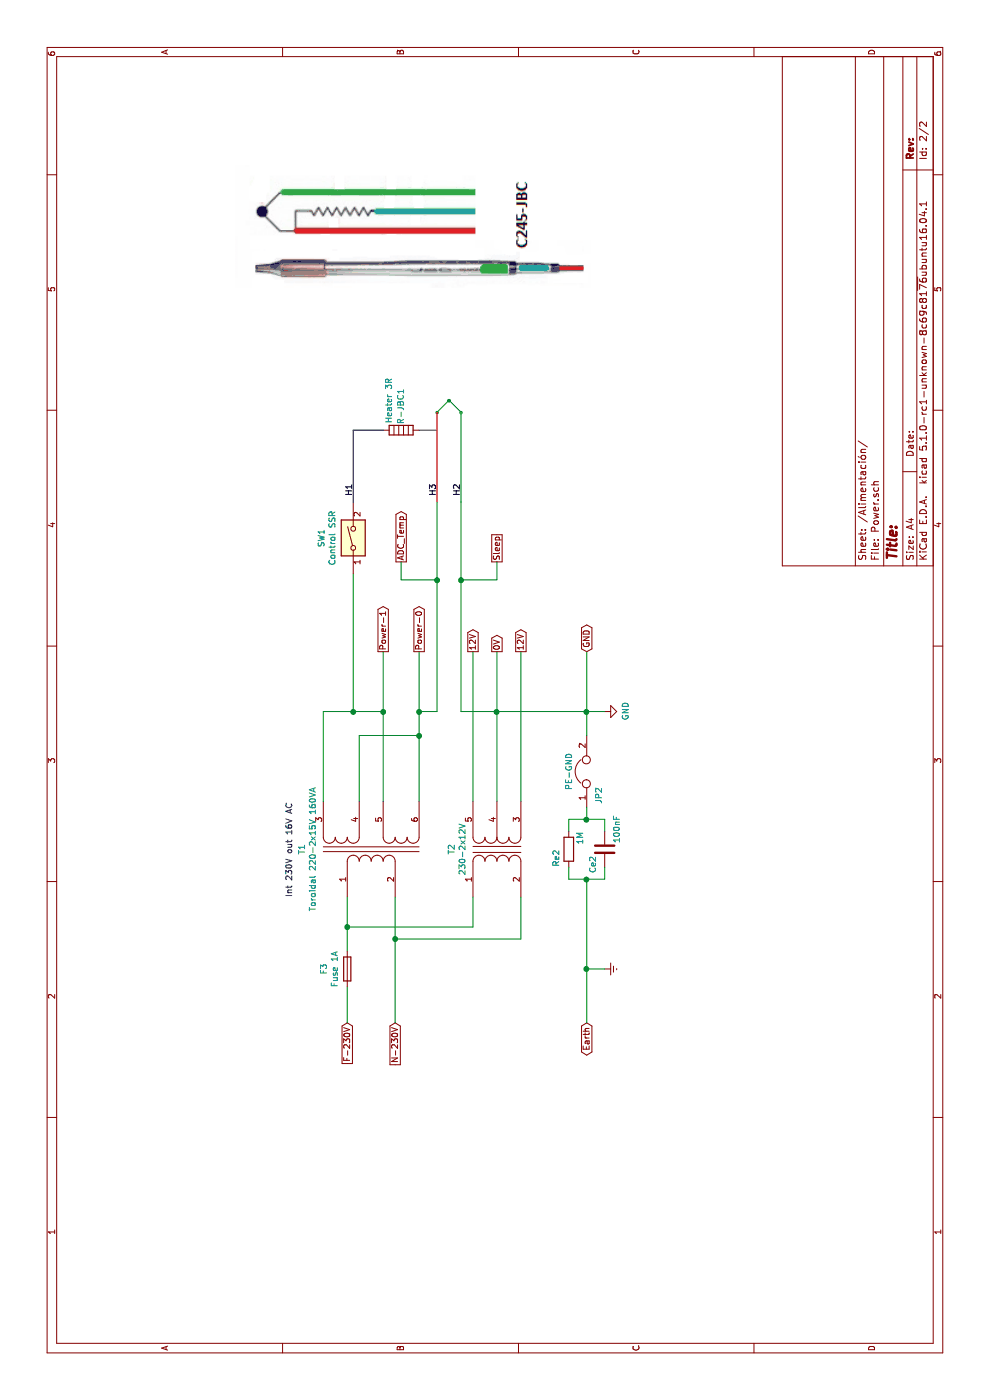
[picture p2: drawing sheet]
EESchema Schematic File Version 4
LIBS:jbc_245-cache
EELAYER 29 0
EELAYER END
$Descr A4 11693 8268
encoding utf-8
Sheet 2 2
Title ""
Date ""
Rev ""
Comp ""
Comment1 ""
Comment2 ""
Comment3 ""
Comment4 ""
$EndDescr
$Comp
L Device:Transformer_1P_SS T2
U 1 1
P 4600 4150
F 0 "T2" H 4600 4531 50  0000 C CNN
F 1 "230-2x12V" H 4600 4440 50  0000 C CNN
F 2 "" H 4600 4150 50  0001 C CNN
F 3 "~" H 4600 4150 50  0001 C CNN
	1    4600 4150
	1    0    0    -1  
$EndComp
$Comp
L Device:Transformer_1P_2S T1
U 1 1
P 4600 3100
F 0 "T1" H 4600 3681 50  0000 C CNN
F 1 "Toroidal 220-2x15V 160VA" H 4600 3590 50  0000 C CNN
F 2 "" H 4600 3100 50  0001 C CNN
F 3 "~" H 4600 3100 50  0001 C CNN
	1    4600 3100
	1    0    0    -1  
$EndComp
Wire Wire Line
	5000 2700 5750 2700
Wire Wire Line
	5750 2700 5750 2950
Wire Wire Line
	5000 3200 5750 3200
Connection ~ 5750 3200
Wire Wire Line
	5000 3000 5550 3000
Wire Wire Line
	5550 3000 5550 3500
Wire Wire Line
	5550 3500 5000 3500
Connection ~ 5550 3500
$Comp
L Device:Fuse F3
U 1 1
P 3600 2900
F 0 "F3" V 3403 2900 50  0000 C CNN
F 1 "Fuse 1A" V 3494 2900 50  0000 C CNN
F 2 "" V 3530 2900 50  0001 C CNN
F 3 "~" H 3600 2900 50  0001 C CNN
	1    3600 2900
	0    1    1    0   
$EndComp
Wire Wire Line
	3750 2900 3950 2900
Wire Wire Line
	4200 3950 3950 3950
Wire Wire Line
	3950 3950 3950 2900
Connection ~ 3950 2900
Wire Wire Line
	3950 2900 4200 2900
Wire Wire Line
	4200 3300 3850 3300
Wire Wire Line
	4200 4350 3850 4350
Wire Wire Line
	3850 4350 3850 3300
Connection ~ 3850 3300
Text GLabel 3150 2900 0    50   Input ~ 0
F-230V
Text GLabel 3150 3300 0    50   Input ~ 0
N-230V
Wire Wire Line
	3450 2900 3150 2900
Wire Wire Line
	3150 3300 3850 3300
Text Notes 4200 2450 0    50   ~ 0
Int 230V out 16V AC
Text GLabel 6250 3500 2    50   Output ~ 0
Power-0
Text GLabel 6250 3200 2    50   Output ~ 0
Power-1
Text GLabel 6250 3950 2    50   Output ~ 0
12V
Wire Wire Line
	6250 3950 5000 3950
Text GLabel 6250 4350 2    50   Output ~ 0
12V
Wire Wire Line
	6250 4350 5000 4350
Text GLabel 6250 4150 2    50   Output ~ 0
0V
$Comp
L Device:R Re?
U 1 1
P 4600 4750
AR Path="/5C2C2AC1" Ref="Re?"  Part="1" 
AR Path="/5C1AA043/5C2C2AC1" Ref="Re2"  Part="1" 
F 0 "Re2" V 4700 4750 50  0000 L CNN
F 1 "1M" V 4500 4600 50  0000 L CNN
F 2 "" V 4530 4750 50  0001 C CNN
F 3 "~" H 4600 4750 50  0001 C CNN
	1    4600 4750
	0    -1   -1   0   
$EndComp
$Comp
L Device:Jumper JP?
U 1 1
P 5250 4900
AR Path="/5C2C2AC7" Ref="JP?"  Part="1" 
AR Path="/5C1AA043/5C2C2AC7" Ref="JP2"  Part="1" 
F 0 "JP2" H 5050 4800 50  0000 C CNN
F 1 "PE-GND" H 5250 5050 50  0000 C CNN
F 2 "" H 5250 4900 50  0001 C CNN
F 3 "~" H 5250 4900 50  0001 C CNN
	1    5250 4900
	1    0    0    -1  
$EndComp
$Comp
L Device:C Ce?
U 1 1
P 4600 5050
AR Path="/5C2C2ACD" Ref="Ce?"  Part="1" 
AR Path="/5C1AA043/5C2C2ACD" Ref="Ce2"  Part="1" 
F 0 "Ce2" V 4500 4850 50  0000 L CNN
F 1 "100nF" V 4700 5100 50  0000 L CNN
F 2 "" H 4638 4900 50  0001 C CNN
F 3 "~" H 4600 5050 50  0001 C CNN
	1    4600 5050
	0    1    1    0   
$EndComp
Wire Wire Line
	4450 4750 4350 4750
Wire Wire Line
	4350 5050 4450 5050
Wire Wire Line
	4350 4900 3600 4900
Connection ~ 4350 4900
Wire Wire Line
	4350 4900 4350 5050
Wire Wire Line
	4850 5050 4750 5050
Wire Wire Line
	4950 4900 4850 4900
Connection ~ 4850 4900
Wire Wire Line
	4850 4900 4850 5050
$Comp
L power:GND #PWR?
U 1 1
P 5750 5050
AR Path="/5C2C2ADC" Ref="#PWR?"  Part="1" 
AR Path="/5C1AA043/5C2C2ADC" Ref="#PWR0109"  Part="1" 
F 0 "#PWR0109" H 5750 4800 50  0001 C CNN
F 1 "GND" H 5755 4877 50  0000 C CNN
F 2 "" H 5750 5050 50  0001 C CNN
F 3 "" H 5750 5050 50  0001 C CNN
	1    5750 5050
	1    0    0    -1  
$EndComp
Text GLabel 3150 4900 0    50   BiDi ~ 0
Earth
Wire Wire Line
	5550 4900 5750 4900
Wire Wire Line
	5750 4900 5750 5050
Wire Wire Line
	4750 4750 4850 4750
Wire Wire Line
	4850 4750 4850 4900
Wire Wire Line
	4350 4750 4350 4900
Text GLabel 6250 4900 2    50   BiDi ~ 0
GND
Wire Wire Line
	5750 4900 6250 4900
Connection ~ 5750 4900
$Comp
L power:Earth #PWR0108
U 1 1
P 3600 5050
F 0 "#PWR0108" H 3600 4800 50  0001 C CNN
F 1 "Earth" H 3600 4900 50  0001 C CNN
F 2 "" H 3600 5050 50  0001 C CNN
F 3 "~" H 3600 5050 50  0001 C CNN
	1    3600 5050
	1    0    0    -1  
$EndComp
Wire Wire Line
	3600 5050 3600 4900
Connection ~ 3600 4900
Wire Wire Line
	3600 4900 3150 4900
Wire Wire Line
	5000 4150 5750 4150
Entry Wire Line
	8250 3650 8350 3750
$Comp
L Device:Heater R-JBC1
U 1 1
P 8100 3350
F 0 "R-JBC1" H 7900 3350 50  0000 C CNN
F 1 "Heater 3R" H 7850 3250 50  0000 C CNN
F 2 "" V 8030 3350 50  0001 C CNN
F 3 "~" H 8100 3350 50  0001 C CNN
	1    8100 3350
	-1   0    0    1   
$EndComp
Wire Wire Line
	5750 3200 6250 3200
Wire Wire Line
	5750 3850 5750 4150
Connection ~ 5750 4150
Wire Wire Line
	5750 4150 6250 4150
Wire Wire Line
	5750 3650 6850 3650
$Comp
L Switch:SW_DIP_x01 SW1
U 1 1
P 7200 2950
F 0 "SW1" H 7200 3217 50  0000 C CNN
F 1 "Control SSR" H 7200 3126 50  0000 C CNN
F 2 "" H 7200 2950 50  0001 C CNN
F 3 "" H 7200 2950 50  0001 C CNN
	1    7200 2950
	1    0    0    -1  
$EndComp
Text GLabel 7000 3350 2    50   Output ~ 0
ADC_Temp
Wire Wire Line
	7000 3350 6850 3350
Wire Wire Line
	6850 3350 6850 3650
Wire Notes Line style solid
	8100 3500 8100 3650
Wire Wire Line
	5550 3500 5750 3500
Wire Wire Line
	5750 3650 5750 3500
Connection ~ 5750 3500
Wire Wire Line
	5750 3500 6250 3500
Connection ~ 5750 2950
Wire Wire Line
	5750 2950 5750 3200
Wire Wire Line
	5750 4900 5750 4150
Text GLabel 7000 4150 2    50   UnSpc ~ 0
Sleep
Wire Wire Line
	6850 4150 6850 3850
Wire Wire Line
	6850 3850 5750 3850
Wire Wire Line
	7000 4150 6850 4150
Entry Wire Line
	8250 3850 8350 3750
Wire Notes Line width 10 style solid rgb(0, 255, 0)
	8250 3850 7500 3850
Wire Notes Line width 10 style solid rgb(255, 0, 0)
	8250 3650 7500 3650
Wire Notes Line width 10 style solid
	8100 2950 8100 3200
Wire Notes Line width 10 style solid
	8100 2950 7500 2950
Wire Wire Line
	6850 3650 7500 3650
Connection ~ 6850 3650
Wire Wire Line
	6850 3850 7500 3850
Connection ~ 6850 3850
Wire Wire Line
	5750 2950 6900 2950
Text Label 7550 2950 0    50   ~ 0
H1
Text Label 7550 3850 0    50   ~ 0
H2
Text Label 7550 3650 0    50   ~ 0
H3
$EndSCHEMATC
